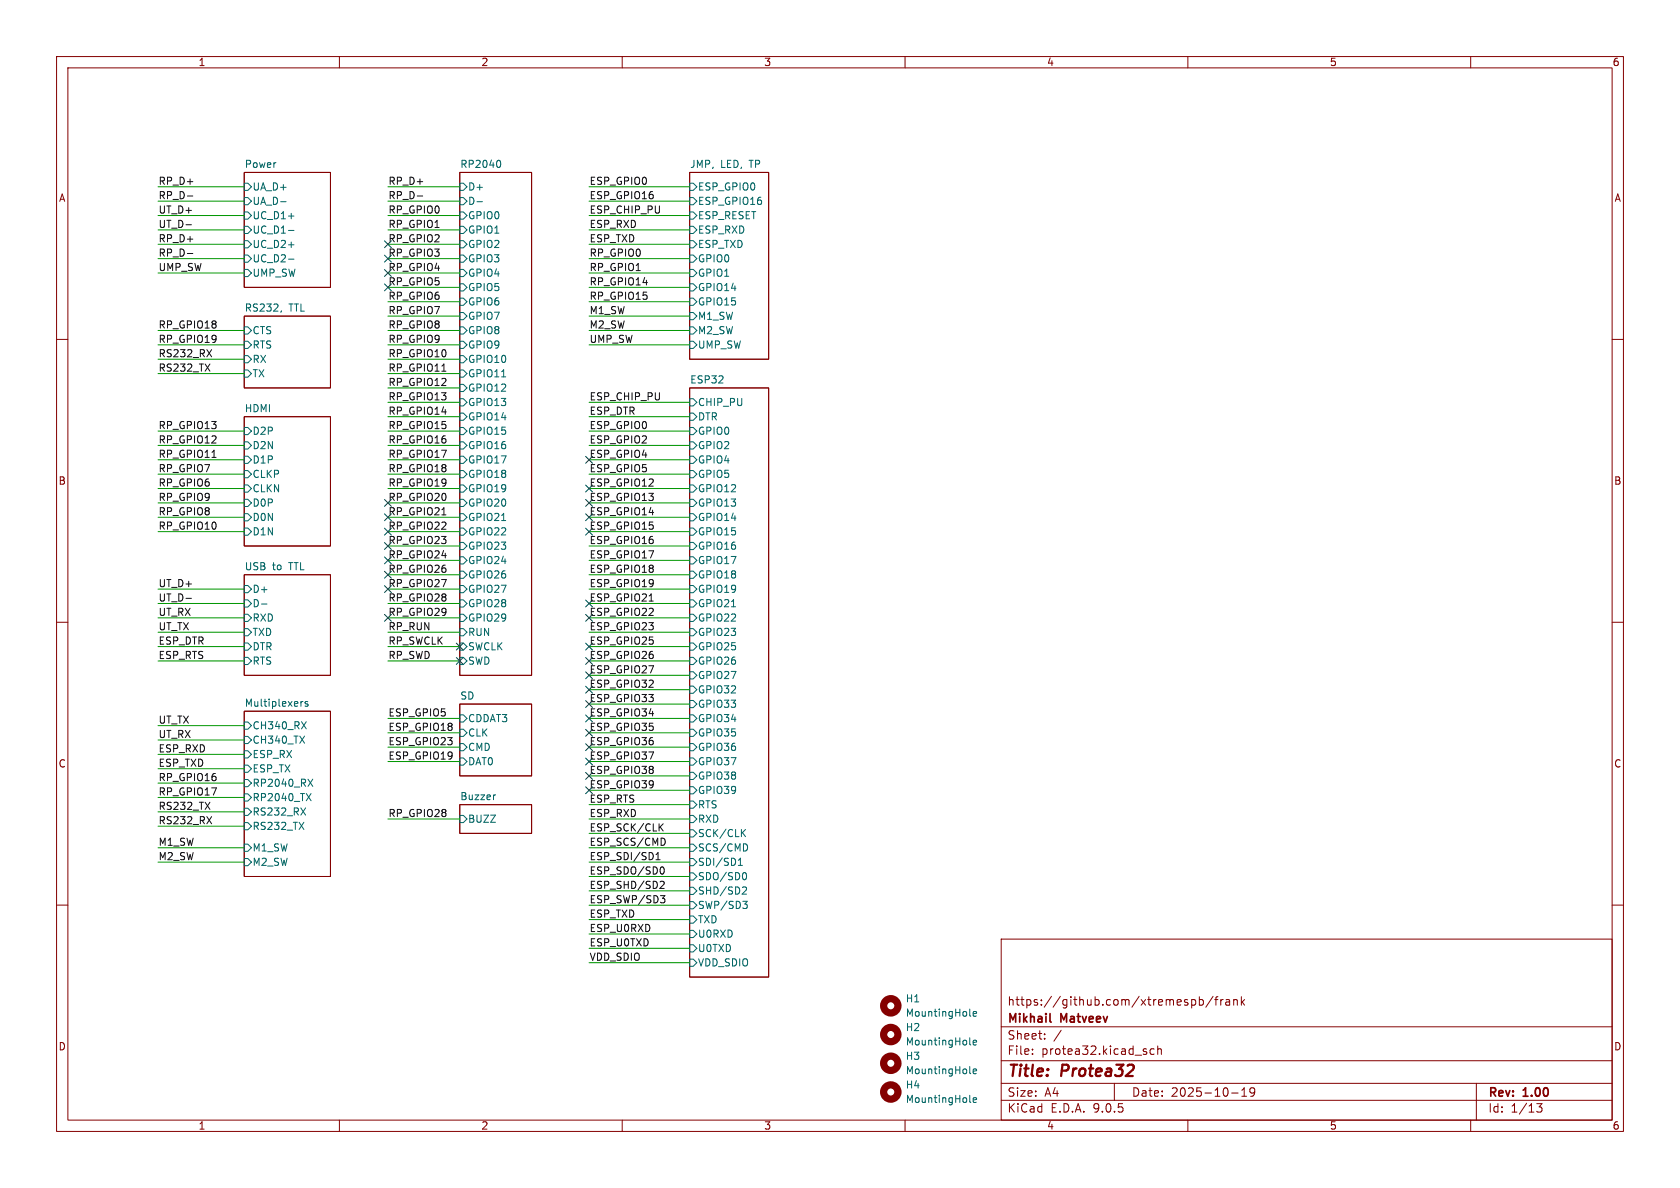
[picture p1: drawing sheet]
(kicad_sch
 (version 20250114)
 (generator "eeschema")
 (generator_version "9.0")
 (paper "A4")
 (title_block
  (title "${NAME}")
  (date "${DATE}")
  (rev "${VERSION}")
  (company "Mikhail Matveev")
  (comment 1 "https://github.com/xtremespb/frank"))
 (lib_symbols
  (symbol "Protea:MountingHole"
   (pin_names
    (offset 1.016)) (exclude_from_sim no) (in_bom no) (on_board yes)
   (property "Reference" "H" (at 0 5.08 0) (effects (font (size 1.27 1.27))))
   (property "Value" "MountingHole" (at 0 3.175 0) (effects (font (size 1.27 1.27))))
   (property "Footprint" "" (at 0 0 0) (effects (font (size 1.27 1.27)) (hide yes)))
   (property "Datasheet" "~" (at 0 0 0) (effects (font (size 1.27 1.27)) (hide yes)))
   (property "Description" "Mounting Hole without connection" (at 0 0 0) (effects (font (size 1.27 1.27)) (hide yes)))
   (symbol "MountingHole_0_1"
    (circle (center 0 0) (radius 1.27) (stroke (width 1.27) (type default)) (fill (type none))))
   (embedded_fonts no)))
 (no_connect
  (at 81.28 114.3))
 (no_connect
  (at 68.58 96.52))
 (no_connect
  (at 104.14 91.44))
 (no_connect
  (at 104.14 124.46))
 (no_connect
  (at 68.58 91.44))
 (no_connect
  (at 104.14 121.92))
 (no_connect
  (at 68.58 99.06))
 (no_connect
  (at 104.14 109.22))
 (no_connect
  (at 68.58 101.6))
 (no_connect
  (at 104.14 129.54))
 (no_connect
  (at 104.14 106.68))
 (no_connect
  (at 104.14 93.98))
 (no_connect
  (at 68.58 104.14))
 (no_connect
  (at 68.58 50.8))
 (no_connect
  (at 68.58 93.98))
 (no_connect
  (at 104.14 119.38))
 (no_connect
  (at 104.14 132.08))
 (no_connect
  (at 68.58 48.26))
 (no_connect
  (at 104.14 86.36))
 (no_connect
  (at 81.28 116.84))
 (no_connect
  (at 68.58 43.18))
 (no_connect
  (at 104.14 88.9))
 (no_connect
  (at 68.58 109.22))
 (no_connect
  (at 68.58 45.72))
 (no_connect
  (at 104.14 127))
 (no_connect
  (at 104.14 134.62))
 (no_connect
  (at 104.14 81.28))
 (no_connect
  (at 104.14 114.3))
 (no_connect
  (at 104.14 137.16))
 (no_connect
  (at 68.58 88.9))
 (no_connect
  (at 104.14 139.7))
 (no_connect
  (at 104.14 116.84))
 (wire
  (pts (xy 104.14 81.28) (xy 121.92 81.28))
  (stroke (width 0) (type default)))
 (wire
  (pts (xy 104.14 73.66) (xy 121.92 73.66))
  (stroke (width 0) (type default)))
 (wire
  (pts (xy 104.14 170.18) (xy 121.92 170.18))
  (stroke (width 0) (type default)))
 (wire
  (pts (xy 68.58 91.44) (xy 81.28 91.44))
  (stroke (width 0) (type default)))
 (wire
  (pts (xy 68.58 101.6) (xy 81.28 101.6))
  (stroke (width 0) (type default)))
 (wire
  (pts (xy 68.58 68.58) (xy 81.28 68.58))
  (stroke (width 0) (type default)))
 (wire
  (pts (xy 104.14 160.02) (xy 121.92 160.02))
  (stroke (width 0) (type default)))
 (wire
  (pts (xy 104.14 71.12) (xy 121.92 71.12))
  (stroke (width 0) (type default)))
 (wire
  (pts (xy 104.14 83.82) (xy 121.92 83.82))
  (stroke (width 0) (type default)))
 (wire
  (pts (xy 68.58 81.28) (xy 81.28 81.28))
  (stroke (width 0) (type default)))
 (wire
  (pts (xy 104.14 129.54) (xy 121.92 129.54))
  (stroke (width 0) (type default)))
 (wire
  (pts (xy 104.14 137.16) (xy 121.92 137.16))
  (stroke (width 0) (type default)))
 (wire
  (pts (xy 104.14 162.56) (xy 121.92 162.56))
  (stroke (width 0) (type default)))
 (wire
  (pts (xy 104.14 165.1) (xy 121.92 165.1))
  (stroke (width 0) (type default)))
 (wire
  (pts (xy 104.14 167.64) (xy 121.92 167.64))
  (stroke (width 0) (type default)))
 (wire
  (pts (xy 68.58 114.3) (xy 81.28 114.3))
  (stroke (width 0) (type default)))
 (wire
  (pts (xy 68.58 129.54) (xy 81.28 129.54))
  (stroke (width 0) (type default)))
 (wire
  (pts (xy 68.58 43.18) (xy 81.28 43.18))
  (stroke (width 0) (type default)))
 (wire
  (pts (xy 68.58 66.04) (xy 81.28 66.04))
  (stroke (width 0) (type default)))
 (wire
  (pts (xy 68.58 50.8) (xy 81.28 50.8))
  (stroke (width 0) (type default)))
 (wire
  (pts (xy 104.14 93.98) (xy 121.92 93.98))
  (stroke (width 0) (type default)))
 (wire
  (pts (xy 104.14 78.74) (xy 121.92 78.74))
  (stroke (width 0) (type default)))
 (wire
  (pts (xy 68.58 99.06) (xy 81.28 99.06))
  (stroke (width 0) (type default)))
 (wire
  (pts (xy 27.94 40.64) (xy 43.18 40.64))
  (stroke (width 0) (type default)))
 (wire
  (pts (xy 68.58 33.02) (xy 81.28 33.02))
  (stroke (width 0) (type default)))
 (wire
  (pts (xy 104.14 144.78) (xy 121.92 144.78))
  (stroke (width 0) (type default)))
 (wire
  (pts (xy 104.14 111.76) (xy 121.92 111.76))
  (stroke (width 0) (type default)))
 (wire
  (pts (xy 27.94 143.51) (xy 43.18 143.51))
  (stroke (width 0) (type default)))
 (wire
  (pts (xy 68.58 88.9) (xy 81.28 88.9))
  (stroke (width 0) (type default)))
 (wire
  (pts (xy 27.94 93.98) (xy 43.18 93.98))
  (stroke (width 0) (type default)))
 (wire
  (pts (xy 27.94 60.96) (xy 43.18 60.96))
  (stroke (width 0) (type default)))
 (wire
  (pts (xy 27.94 116.84) (xy 43.18 116.84))
  (stroke (width 0) (type default)))
 (wire
  (pts (xy 104.14 35.56) (xy 121.92 35.56))
  (stroke (width 0) (type default)))
 (wire
  (pts (xy 27.94 45.72) (xy 43.18 45.72))
  (stroke (width 0) (type default)))
 (wire
  (pts (xy 68.58 48.26) (xy 81.28 48.26))
  (stroke (width 0) (type default)))
 (wire
  (pts (xy 27.94 140.97) (xy 43.18 140.97))
  (stroke (width 0) (type default)))
 (wire
  (pts (xy 27.94 88.9) (xy 43.18 88.9))
  (stroke (width 0) (type default)))
 (wire
  (pts (xy 27.94 78.74) (xy 43.18 78.74))
  (stroke (width 0) (type default)))
 (wire
  (pts (xy 104.14 96.52) (xy 121.92 96.52))
  (stroke (width 0) (type default)))
 (wire
  (pts (xy 27.94 76.2) (xy 43.18 76.2))
  (stroke (width 0) (type default)))
 (wire
  (pts (xy 27.94 83.82) (xy 43.18 83.82))
  (stroke (width 0) (type default)))
 (wire
  (pts (xy 27.94 111.76) (xy 43.18 111.76))
  (stroke (width 0) (type default)))
 (wire
  (pts (xy 68.58 35.56) (xy 81.28 35.56))
  (stroke (width 0) (type default)))
 (wire
  (pts (xy 104.14 43.18) (xy 121.92 43.18))
  (stroke (width 0) (type default)))
 (wire
  (pts (xy 104.14 88.9) (xy 121.92 88.9))
  (stroke (width 0) (type default)))
 (wire
  (pts (xy 27.94 38.1) (xy 43.18 38.1))
  (stroke (width 0) (type default)))
 (wire
  (pts (xy 104.14 124.46) (xy 121.92 124.46))
  (stroke (width 0) (type default)))
 (wire
  (pts (xy 27.94 43.18) (xy 43.18 43.18))
  (stroke (width 0) (type default)))
 (wire
  (pts (xy 104.14 55.88) (xy 121.92 55.88))
  (stroke (width 0) (type default)))
 (wire
  (pts (xy 27.94 114.3) (xy 43.18 114.3))
  (stroke (width 0) (type default)))
 (wire
  (pts (xy 104.14 149.86) (xy 121.92 149.86))
  (stroke (width 0) (type default)))
 (wire
  (pts (xy 104.14 40.64) (xy 121.92 40.64))
  (stroke (width 0) (type default)))
 (wire
  (pts (xy 68.58 45.72) (xy 81.28 45.72))
  (stroke (width 0) (type default)))
 (wire
  (pts (xy 27.94 33.02) (xy 43.18 33.02))
  (stroke (width 0) (type default)))
 (wire
  (pts (xy 68.58 83.82) (xy 81.28 83.82))
  (stroke (width 0) (type default)))
 (wire
  (pts (xy 104.14 91.44) (xy 121.92 91.44))
  (stroke (width 0) (type default)))
 (wire
  (pts (xy 104.14 50.8) (xy 121.92 50.8))
  (stroke (width 0) (type default)))
 (wire
  (pts (xy 104.14 45.72) (xy 121.92 45.72))
  (stroke (width 0) (type default)))
 (wire
  (pts (xy 104.14 48.26) (xy 121.92 48.26))
  (stroke (width 0) (type default)))
 (wire
  (pts (xy 104.14 157.48) (xy 121.92 157.48))
  (stroke (width 0) (type default)))
 (wire
  (pts (xy 104.14 109.22) (xy 121.92 109.22))
  (stroke (width 0) (type default)))
 (wire
  (pts (xy 104.14 132.08) (xy 121.92 132.08))
  (stroke (width 0) (type default)))
 (wire
  (pts (xy 68.58 134.62) (xy 81.28 134.62))
  (stroke (width 0) (type default)))
 (wire
  (pts (xy 68.58 40.64) (xy 81.28 40.64))
  (stroke (width 0) (type default)))
 (wire
  (pts (xy 27.94 81.28) (xy 43.18 81.28))
  (stroke (width 0) (type default)))
 (wire
  (pts (xy 104.14 99.06) (xy 121.92 99.06))
  (stroke (width 0) (type default)))
 (wire
  (pts (xy 27.94 91.44) (xy 43.18 91.44))
  (stroke (width 0) (type default)))
 (wire
  (pts (xy 27.94 152.4) (xy 43.18 152.4))
  (stroke (width 0) (type default)))
 (wire
  (pts (xy 27.94 128.27) (xy 43.18 128.27))
  (stroke (width 0) (type default)))
 (wire
  (pts (xy 27.94 104.14) (xy 43.18 104.14))
  (stroke (width 0) (type default)))
 (wire
  (pts (xy 104.14 119.38) (xy 121.92 119.38))
  (stroke (width 0) (type default)))
 (wire
  (pts (xy 27.94 48.26) (xy 43.18 48.26))
  (stroke (width 0) (type default)))
 (wire
  (pts (xy 68.58 58.42) (xy 81.28 58.42))
  (stroke (width 0) (type default)))
 (wire
  (pts (xy 104.14 53.34) (xy 121.92 53.34))
  (stroke (width 0) (type default)))
 (wire
  (pts (xy 68.58 93.98) (xy 81.28 93.98))
  (stroke (width 0) (type default)))
 (wire
  (pts (xy 27.94 149.86) (xy 43.18 149.86))
  (stroke (width 0) (type default)))
 (wire
  (pts (xy 104.14 121.92) (xy 121.92 121.92))
  (stroke (width 0) (type default)))
 (wire
  (pts (xy 27.94 66.04) (xy 43.18 66.04))
  (stroke (width 0) (type default)))
 (wire
  (pts (xy 104.14 114.3) (xy 121.92 114.3))
  (stroke (width 0) (type default)))
 (wire
  (pts (xy 68.58 76.2) (xy 81.28 76.2))
  (stroke (width 0) (type default)))
 (wire
  (pts (xy 104.14 106.68) (xy 121.92 106.68))
  (stroke (width 0) (type default)))
 (wire
  (pts (xy 68.58 78.74) (xy 81.28 78.74))
  (stroke (width 0) (type default)))
 (wire
  (pts (xy 68.58 60.96) (xy 81.28 60.96))
  (stroke (width 0) (type default)))
 (wire
  (pts (xy 68.58 86.36) (xy 81.28 86.36))
  (stroke (width 0) (type default)))
 (wire
  (pts (xy 27.94 146.05) (xy 43.18 146.05))
  (stroke (width 0) (type default)))
 (wire
  (pts (xy 104.14 60.96) (xy 121.92 60.96))
  (stroke (width 0) (type default)))
 (wire
  (pts (xy 27.94 106.68) (xy 43.18 106.68))
  (stroke (width 0) (type default)))
 (wire
  (pts (xy 104.14 142.24) (xy 121.92 142.24))
  (stroke (width 0) (type default)))
 (wire
  (pts (xy 27.94 58.42) (xy 43.18 58.42))
  (stroke (width 0) (type default)))
 (wire
  (pts (xy 104.14 86.36) (xy 121.92 86.36))
  (stroke (width 0) (type default)))
 (wire
  (pts (xy 104.14 76.2) (xy 121.92 76.2))
  (stroke (width 0) (type default)))
 (wire
  (pts (xy 104.14 58.42) (xy 121.92 58.42))
  (stroke (width 0) (type default)))
 (wire
  (pts (xy 68.58 111.76) (xy 81.28 111.76))
  (stroke (width 0) (type default)))
 (wire
  (pts (xy 27.94 130.81) (xy 43.18 130.81))
  (stroke (width 0) (type default)))
 (wire
  (pts (xy 68.58 116.84) (xy 81.28 116.84))
  (stroke (width 0) (type default)))
 (wire
  (pts (xy 104.14 127) (xy 121.92 127))
  (stroke (width 0) (type default)))
 (wire
  (pts (xy 104.14 154.94) (xy 121.92 154.94))
  (stroke (width 0) (type default)))
 (wire
  (pts (xy 68.58 109.22) (xy 81.28 109.22))
  (stroke (width 0) (type default)))
 (wire
  (pts (xy 27.94 133.35) (xy 43.18 133.35))
  (stroke (width 0) (type default)))
 (wire
  (pts (xy 27.94 86.36) (xy 43.18 86.36))
  (stroke (width 0) (type default)))
 (wire
  (pts (xy 68.58 53.34) (xy 81.28 53.34))
  (stroke (width 0) (type default)))
 (wire
  (pts (xy 104.14 134.62) (xy 121.92 134.62))
  (stroke (width 0) (type default)))
 (wire
  (pts (xy 68.58 96.52) (xy 81.28 96.52))
  (stroke (width 0) (type default)))
 (wire
  (pts (xy 104.14 104.14) (xy 121.92 104.14))
  (stroke (width 0) (type default)))
 (wire
  (pts (xy 104.14 152.4) (xy 121.92 152.4))
  (stroke (width 0) (type default)))
 (wire
  (pts (xy 68.58 55.88) (xy 81.28 55.88))
  (stroke (width 0) (type default)))
 (wire
  (pts (xy 104.14 139.7) (xy 121.92 139.7))
  (stroke (width 0) (type default)))
 (wire
  (pts (xy 68.58 63.5) (xy 81.28 63.5))
  (stroke (width 0) (type default)))
 (wire
  (pts (xy 68.58 71.12) (xy 81.28 71.12))
  (stroke (width 0) (type default)))
 (wire
  (pts (xy 68.58 38.1) (xy 81.28 38.1))
  (stroke (width 0) (type default)))
 (wire
  (pts (xy 68.58 73.66) (xy 81.28 73.66))
  (stroke (width 0) (type default)))
 (wire
  (pts (xy 27.94 35.56) (xy 43.18 35.56))
  (stroke (width 0) (type default)))
 (wire
  (pts (xy 68.58 132.08) (xy 81.28 132.08))
  (stroke (width 0) (type default)))
 (wire
  (pts (xy 68.58 106.68) (xy 81.28 106.68))
  (stroke (width 0) (type default)))
 (wire
  (pts (xy 27.94 109.22) (xy 43.18 109.22))
  (stroke (width 0) (type default)))
 (wire
  (pts (xy 104.14 147.32) (xy 121.92 147.32))
  (stroke (width 0) (type default)))
 (wire
  (pts (xy 104.14 101.6) (xy 121.92 101.6))
  (stroke (width 0) (type default)))
 (wire
  (pts (xy 68.58 104.14) (xy 81.28 104.14))
  (stroke (width 0) (type default)))
 (wire
  (pts (xy 68.58 144.78) (xy 81.28 144.78))
  (stroke (width 0) (type default)))
 (wire
  (pts (xy 27.94 135.89) (xy 43.18 135.89))
  (stroke (width 0) (type default)))
 (wire
  (pts (xy 68.58 127) (xy 81.28 127))
  (stroke (width 0) (type default)))
 (wire
  (pts (xy 104.14 38.1) (xy 121.92 38.1))
  (stroke (width 0) (type default)))
 (wire
  (pts (xy 104.14 116.84) (xy 121.92 116.84))
  (stroke (width 0) (type default)))
 (wire
  (pts (xy 27.94 63.5) (xy 43.18 63.5))
  (stroke (width 0) (type default)))
 (wire
  (pts (xy 104.14 33.02) (xy 121.92 33.02))
  (stroke (width 0) (type default)))
 (wire
  (pts (xy 27.94 138.43) (xy 43.18 138.43))
  (stroke (width 0) (type default)))
 (label "ESP_SHD{slash}SD2"
  (at 104.14 157.48 0)
  (effects (font (size 1.27 1.27)) (justify left bottom)))
 (label "ESP_U0RXD"
  (at 104.14 165.1 0)
  (effects (font (size 1.27 1.27)) (justify left bottom)))
 (label "ESP_GPIO0"
  (at 104.14 33.02 0)
  (effects (font (size 1.27 1.27)) (justify left bottom)))
 (label "ESP_GPIO16"
  (at 104.14 35.56 0)
  (effects (font (size 1.27 1.27)) (justify left bottom)))
 (label "ESP_GPIO5"
  (at 104.14 83.82 0)
  (effects (font (size 1.27 1.27)) (justify left bottom)))
 (label "RP_GPIO12"
  (at 27.94 78.74 0)
  (effects (font (size 1.27 1.27)) (justify left bottom)))
 (label "RP_GPIO27"
  (at 68.58 104.14 0)
  (effects (font (size 1.27 1.27)) (justify left bottom)))
 (label "RS232_RX"
  (at 27.94 63.5 0)
  (effects (font (size 1.27 1.27)) (justify left bottom)))
 (label "RP_GPIO1"
  (at 68.58 40.64 0)
  (effects (font (size 1.27 1.27)) (justify left bottom)))
 (label "RP_GPIO20"
  (at 68.58 88.9 0)
  (effects (font (size 1.27 1.27)) (justify left bottom)))
 (label "ESP_SCK{slash}CLK"
  (at 104.14 147.32 0)
  (effects (font (size 1.27 1.27)) (justify left bottom)))
 (label "RP_GPIO21"
  (at 68.58 91.44 0)
  (effects (font (size 1.27 1.27)) (justify left bottom)))
 (label "ESP_GPIO19"
  (at 104.14 104.14 0)
  (effects (font (size 1.27 1.27)) (justify left bottom)))
 (label "RP_GPIO14"
  (at 68.58 73.66 0)
  (effects (font (size 1.27 1.27)) (justify left bottom)))
 (label "RP_D+"
  (at 27.94 33.02 0)
  (effects (font (size 1.27 1.27)) (justify left bottom)))
 (label "ESP_GPIO19"
  (at 68.58 134.62 0)
  (effects (font (size 1.27 1.27)) (justify left bottom)))
 (label "RP_GPIO14"
  (at 104.14 50.8 0)
  (effects (font (size 1.27 1.27)) (justify left bottom)))
 (label "RP_GPIO15"
  (at 68.58 76.2 0)
  (effects (font (size 1.27 1.27)) (justify left bottom)))
 (label "ESP_SCS{slash}CMD"
  (at 104.14 149.86 0)
  (effects (font (size 1.27 1.27)) (justify left bottom)))
 (label "RP_D-"
  (at 27.94 45.72 0)
  (effects (font (size 1.27 1.27)) (justify left bottom)))
 (label "RP_GPIO9"
  (at 68.58 60.96 0)
  (effects (font (size 1.27 1.27)) (justify left bottom)))
 (label "UT_RX"
  (at 27.94 109.22 0)
  (effects (font (size 1.27 1.27)) (justify left bottom)))
 (label "RP_GPIO7"
  (at 27.94 83.82 0)
  (effects (font (size 1.27 1.27)) (justify left bottom)))
 (label "RP_GPIO10"
  (at 68.58 63.5 0)
  (effects (font (size 1.27 1.27)) (justify left bottom)))
 (label "M2_SW"
  (at 104.14 58.42 0)
  (effects (font (size 1.27 1.27)) (justify left bottom)))
 (label "RP_GPIO18"
  (at 68.58 83.82 0)
  (effects (font (size 1.27 1.27)) (justify left bottom)))
 (label "ESP_GPIO39"
  (at 104.14 139.7 0)
  (effects (font (size 1.27 1.27)) (justify left bottom)))
 (label "RP_GPIO15"
  (at 104.14 53.34 0)
  (effects (font (size 1.27 1.27)) (justify left bottom)))
 (label "M1_SW"
  (at 104.14 55.88 0)
  (effects (font (size 1.27 1.27)) (justify left bottom)))
 (label "RP_D+"
  (at 27.94 43.18 0)
  (effects (font (size 1.27 1.27)) (justify left bottom)))
 (label "ESP_U0TXD"
  (at 104.14 167.64 0)
  (effects (font (size 1.27 1.27)) (justify left bottom)))
 (label "RP_GPIO22"
  (at 68.58 93.98 0)
  (effects (font (size 1.27 1.27)) (justify left bottom)))
 (label "RS232_TX"
  (at 27.94 143.51 0)
  (effects (font (size 1.27 1.27)) (justify left bottom)))
 (label "RP_RUN"
  (at 68.58 111.76 0)
  (effects (font (size 1.27 1.27)) (justify left bottom)))
 (label "UT_TX"
  (at 27.94 128.27 0)
  (effects (font (size 1.27 1.27)) (justify left bottom)))
 (label "RP_GPIO17"
  (at 27.94 140.97 0)
  (effects (font (size 1.27 1.27)) (justify left bottom)))
 (label "ESP_GPIO17"
  (at 104.14 99.06 0)
  (effects (font (size 1.27 1.27)) (justify left bottom)))
 (label "RP_SWCLK"
  (at 68.58 114.3 0)
  (effects (font (size 1.27 1.27)) (justify left bottom)))
 (label "UT_D-"
  (at 27.94 40.64 0)
  (effects (font (size 1.27 1.27)) (justify left bottom)))
 (label "RP_GPIO23"
  (at 68.58 96.52 0)
  (effects (font (size 1.27 1.27)) (justify left bottom)))
 (label "ESP_RXD"
  (at 104.14 40.64 0)
  (effects (font (size 1.27 1.27)) (justify left bottom)))
 (label "ESP_RXD"
  (at 27.94 133.35 0)
  (effects (font (size 1.27 1.27)) (justify left bottom)))
 (label "RP_GPIO17"
  (at 68.58 81.28 0)
  (effects (font (size 1.27 1.27)) (justify left bottom)))
 (label "RP_D+"
  (at 68.58 33.02 0)
  (effects (font (size 1.27 1.27)) (justify left bottom)))
 (label "UT_TX"
  (at 27.94 111.76 0)
  (effects (font (size 1.27 1.27)) (justify left bottom)))
 (label "RP_GPIO7"
  (at 68.58 55.88 0)
  (effects (font (size 1.27 1.27)) (justify left bottom)))
 (label "RP_GPIO10"
  (at 27.94 93.98 0)
  (effects (font (size 1.27 1.27)) (justify left bottom)))
 (label "M1_SW"
  (at 27.94 149.86 0)
  (effects (font (size 1.27 1.27)) (justify left bottom)))
 (label "ESP_GPIO13"
  (at 104.14 88.9 0)
  (effects (font (size 1.27 1.27)) (justify left bottom)))
 (label "RP_GPIO28"
  (at 68.58 106.68 0)
  (effects (font (size 1.27 1.27)) (justify left bottom)))
 (label "ESP_CHIP_PU"
  (at 104.14 38.1 0)
  (effects (font (size 1.27 1.27)) (justify left bottom)))
 (label "RP_GPIO18"
  (at 27.94 58.42 0)
  (effects (font (size 1.27 1.27)) (justify left bottom)))
 (label "RP_GPIO3"
  (at 68.58 45.72 0)
  (effects (font (size 1.27 1.27)) (justify left bottom)))
 (label "ESP_GPIO32"
  (at 104.14 121.92 0)
  (effects (font (size 1.27 1.27)) (justify left bottom)))
 (label "UMP_SW"
  (at 27.94 48.26 0)
  (effects (font (size 1.27 1.27)) (justify left bottom)))
 (label "RP_GPIO19"
  (at 68.58 86.36 0)
  (effects (font (size 1.27 1.27)) (justify left bottom)))
 (label "RP_GPIO4"
  (at 68.58 48.26 0)
  (effects (font (size 1.27 1.27)) (justify left bottom)))
 (label "VDD_SDIO"
  (at 104.14 170.18 0)
  (effects (font (size 1.27 1.27)) (justify left bottom)))
 (label "ESP_GPIO33"
  (at 104.14 124.46 0)
  (effects (font (size 1.27 1.27)) (justify left bottom)))
 (label "RP_GPIO24"
  (at 68.58 99.06 0)
  (effects (font (size 1.27 1.27)) (justify left bottom)))
 (label "UMP_SW"
  (at 104.14 60.96 0)
  (effects (font (size 1.27 1.27)) (justify left bottom)))
 (label "RP_GPIO9"
  (at 27.94 88.9 0)
  (effects (font (size 1.27 1.27)) (justify left bottom)))
 (label "ESP_GPIO14"
  (at 104.14 91.44 0)
  (effects (font (size 1.27 1.27)) (justify left bottom)))
 (label "ESP_GPIO15"
  (at 104.14 93.98 0)
  (effects (font (size 1.27 1.27)) (justify left bottom)))
 (label "ESP_SDO{slash}SD0"
  (at 104.14 154.94 0)
  (effects (font (size 1.27 1.27)) (justify left bottom)))
 (label "RP_GPIO2"
  (at 68.58 43.18 0)
  (effects (font (size 1.27 1.27)) (justify left bottom)))
 (label "ESP_RTS"
  (at 27.94 116.84 0)
  (effects (font (size 1.27 1.27)) (justify left bottom)))
 (label "RP_GPIO29"
  (at 68.58 109.22 0)
  (effects (font (size 1.27 1.27)) (justify left bottom)))
 (label "ESP_CHIP_PU"
  (at 104.14 71.12 0)
  (effects (font (size 1.27 1.27)) (justify left bottom)))
 (label "RP_GPIO16"
  (at 27.94 138.43 0)
  (effects (font (size 1.27 1.27)) (justify left bottom)))
 (label "RP_GPIO8"
  (at 27.94 91.44 0)
  (effects (font (size 1.27 1.27)) (justify left bottom)))
 (label "ESP_GPIO16"
  (at 104.14 96.52 0)
  (effects (font (size 1.27 1.27)) (justify left bottom)))
 (label "UT_D-"
  (at 27.94 106.68 0)
  (effects (font (size 1.27 1.27)) (justify left bottom)))
 (label "ESP_RTS"
  (at 104.14 142.24 0)
  (effects (font (size 1.27 1.27)) (justify left bottom)))
 (label "RP_GPIO16"
  (at 68.58 78.74 0)
  (effects (font (size 1.27 1.27)) (justify left bottom)))
 (label "RP_GPIO12"
  (at 68.58 68.58 0)
  (effects (font (size 1.27 1.27)) (justify left bottom)))
 (label "ESP_DTR"
  (at 104.14 73.66 0)
  (effects (font (size 1.27 1.27)) (justify left bottom)))
 (label "ESP_SWP{slash}SD3"
  (at 104.14 160.02 0)
  (effects (font (size 1.27 1.27)) (justify left bottom)))
 (label "ESP_DTR"
  (at 27.94 114.3 0)
  (effects (font (size 1.27 1.27)) (justify left bottom)))
 (label "ESP_GPIO2"
  (at 104.14 78.74 0)
  (effects (font (size 1.27 1.27)) (justify left bottom)))
 (label "RP_GPIO6"
  (at 27.94 86.36 0)
  (effects (font (size 1.27 1.27)) (justify left bottom)))
 (label "RP_GPIO11"
  (at 27.94 81.28 0)
  (effects (font (size 1.27 1.27)) (justify left bottom)))
 (label "UT_D+"
  (at 27.94 104.14 0)
  (effects (font (size 1.27 1.27)) (justify left bottom)))
 (label "ESP_GPIO12"
  (at 104.14 86.36 0)
  (effects (font (size 1.27 1.27)) (justify left bottom)))
 (label "RP_GPIO26"
  (at 68.58 101.6 0)
  (effects (font (size 1.27 1.27)) (justify left bottom)))
 (label "ESP_GPIO18"
  (at 104.14 101.6 0)
  (effects (font (size 1.27 1.27)) (justify left bottom)))
 (label "RP_GPIO5"
  (at 68.58 50.8 0)
  (effects (font (size 1.27 1.27)) (justify left bottom)))
 (label "ESP_GPIO0"
  (at 104.14 76.2 0)
  (effects (font (size 1.27 1.27)) (justify left bottom)))
 (label "ESP_SDI{slash}SD1"
  (at 104.14 152.4 0)
  (effects (font (size 1.27 1.27)) (justify left bottom)))
 (label "ESP_GPIO21"
  (at 104.14 106.68 0)
  (effects (font (size 1.27 1.27)) (justify left bottom)))
 (label "ESP_TXD"
  (at 27.94 135.89 0)
  (effects (font (size 1.27 1.27)) (justify left bottom)))
 (label "ESP_GPIO27"
  (at 104.14 119.38 0)
  (effects (font (size 1.27 1.27)) (justify left bottom)))
 (label "ESP_GPIO18"
  (at 68.58 129.54 0)
  (effects (font (size 1.27 1.27)) (justify left bottom)))
 (label "ESP_GPIO23"
  (at 104.14 111.76 0)
  (effects (font (size 1.27 1.27)) (justify left bottom)))
 (label "RP_D-"
  (at 27.94 35.56 0)
  (effects (font (size 1.27 1.27)) (justify left bottom)))
 (label "ESP_RXD"
  (at 104.14 144.78 0)
  (effects (font (size 1.27 1.27)) (justify left bottom)))
 (label "ESP_GPIO36"
  (at 104.14 132.08 0)
  (effects (font (size 1.27 1.27)) (justify left bottom)))
 (label "UT_D+"
  (at 27.94 38.1 0)
  (effects (font (size 1.27 1.27)) (justify left bottom)))
 (label "ESP_GPIO22"
  (at 104.14 109.22 0)
  (effects (font (size 1.27 1.27)) (justify left bottom)))
 (label "ESP_GPIO4"
  (at 104.14 81.28 0)
  (effects (font (size 1.27 1.27)) (justify left bottom)))
 (label "ESP_GPIO37"
  (at 104.14 134.62 0)
  (effects (font (size 1.27 1.27)) (justify left bottom)))
 (label "ESP_GPIO23"
  (at 68.58 132.08 0)
  (effects (font (size 1.27 1.27)) (justify left bottom)))
 (label "RP_GPIO8"
  (at 68.58 58.42 0)
  (effects (font (size 1.27 1.27)) (justify left bottom)))
 (label "ESP_TXD"
  (at 104.14 43.18 0)
  (effects (font (size 1.27 1.27)) (justify left bottom)))
 (label "RS232_TX"
  (at 27.94 66.04 0)
  (effects (font (size 1.27 1.27)) (justify left bottom)))
 (label "ESP_GPIO25"
  (at 104.14 114.3 0)
  (effects (font (size 1.27 1.27)) (justify left bottom)))
 (label "RS232_RX"
  (at 27.94 146.05 0)
  (effects (font (size 1.27 1.27)) (justify left bottom)))
 (label "ESP_GPIO5"
  (at 68.58 127 0)
  (effects (font (size 1.27 1.27)) (justify left bottom)))
 (label "RP_GPIO11"
  (at 68.58 66.04 0)
  (effects (font (size 1.27 1.27)) (justify left bottom)))
 (label "RP_GPIO13"
  (at 27.94 76.2 0)
  (effects (font (size 1.27 1.27)) (justify left bottom)))
 (label "RP_GPIO28"
  (at 68.58 144.78 0)
  (effects (font (size 1.27 1.27)) (justify left bottom)))
 (label "ESP_GPIO35"
  (at 104.14 129.54 0)
  (effects (font (size 1.27 1.27)) (justify left bottom)))
 (label "RP_GPIO13"
  (at 68.58 71.12 0)
  (effects (font (size 1.27 1.27)) (justify left bottom)))
 (label "ESP_GPIO38"
  (at 104.14 137.16 0)
  (effects (font (size 1.27 1.27)) (justify left bottom)))
 (label "RP_GPIO1"
  (at 104.14 48.26 0)
  (effects (font (size 1.27 1.27)) (justify left bottom)))
 (label "RP_D-"
  (at 68.58 35.56 0)
  (effects (font (size 1.27 1.27)) (justify left bottom)))
 (label "RP_GPIO6"
  (at 68.58 53.34 0)
  (effects (font (size 1.27 1.27)) (justify left bottom)))
 (label "RP_SWD"
  (at 68.58 116.84 0)
  (effects (font (size 1.27 1.27)) (justify left bottom)))
 (label "ESP_GPIO26"
  (at 104.14 116.84 0)
  (effects (font (size 1.27 1.27)) (justify left bottom)))
 (label "M2_SW"
  (at 27.94 152.4 0)
  (effects (font (size 1.27 1.27)) (justify left bottom)))
 (label "UT_RX"
  (at 27.94 130.81 0)
  (effects (font (size 1.27 1.27)) (justify left bottom)))
 (label "ESP_TXD"
  (at 104.14 162.56 0)
  (effects (font (size 1.27 1.27)) (justify left bottom)))
 (label "RP_GPIO19"
  (at 27.94 60.96 0)
  (effects (font (size 1.27 1.27)) (justify left bottom)))
 (label "RP_GPIO0"
  (at 104.14 45.72 0)
  (effects (font (size 1.27 1.27)) (justify left bottom)))
 (label "ESP_GPIO34"
  (at 104.14 127 0)
  (effects (font (size 1.27 1.27)) (justify left bottom)))
 (label "RP_GPIO0"
  (at 68.58 38.1 0)
  (effects (font (size 1.27 1.27)) (justify left bottom)))
 (symbol
  (lib_id "Protea:MountingHole")
  (at 157.48 187.96 0)
  (unit 1)
  (exclude_from_sim yes)
  (in_bom no)
  (on_board yes)
  (dnp no)
  (fields_autoplaced yes)
  (property "Reference" "H3" (at 160.02 186.6899 0) (effects (font (size 1.27 1.27)) (justify left)))
  (property "Value" "MountingHole" (at 160.02 189.2299 0) (effects (font (size 1.27 1.27)) (justify left)))
  (property "Footprint" "FRANK:Mounting Hole (2.7mm)" (at 157.48 187.96 0) (effects (font (size 1.27 1.27)) (hide yes)))
  (property "Datasheet" "~" (at 157.48 187.96 0) (effects (font (size 1.27 1.27)) (hide yes)))
  (property "Description" "Mounting Hole without connection" (at 157.48 187.96 0) (effects (font (size 1.27 1.27)) (hide yes)))
  (property "AliExpress" "" (at 157.48 187.96 0) (effects (font (size 1.27 1.27)) (hide yes)))
  (property "Sim.Device" "" (at 157.48 187.96 0) (effects (font (size 1.27 1.27))))
  (property "MANUFACTURER" "" (at 157.48 187.96 0) (effects (font (size 1.27 1.27)))))
 (symbol
  (lib_id "Protea:MountingHole")
  (at 157.48 182.88 0)
  (unit 1)
  (exclude_from_sim yes)
  (in_bom no)
  (on_board yes)
  (dnp no)
  (fields_autoplaced yes)
  (property "Reference" "H2" (at 160.02 181.6099 0) (effects (font (size 1.27 1.27)) (justify left)))
  (property "Value" "MountingHole" (at 160.02 184.1499 0) (effects (font (size 1.27 1.27)) (justify left)))
  (property "Footprint" "FRANK:Mounting Hole (2.7mm)" (at 157.48 182.88 0) (effects (font (size 1.27 1.27)) (hide yes)))
  (property "Datasheet" "~" (at 157.48 182.88 0) (effects (font (size 1.27 1.27)) (hide yes)))
  (property "Description" "Mounting Hole without connection" (at 157.48 182.88 0) (effects (font (size 1.27 1.27)) (hide yes)))
  (property "AliExpress" "" (at 157.48 182.88 0) (effects (font (size 1.27 1.27)) (hide yes)))
  (property "Sim.Device" "" (at 157.48 182.88 0) (effects (font (size 1.27 1.27))))
  (property "MANUFACTURER" "" (at 157.48 182.88 0) (effects (font (size 1.27 1.27)))))
 (symbol
  (lib_id "Protea:MountingHole")
  (at 157.48 193.04 0)
  (unit 1)
  (exclude_from_sim yes)
  (in_bom no)
  (on_board yes)
  (dnp no)
  (fields_autoplaced yes)
  (property "Reference" "H4" (at 160.02 191.7699 0) (effects (font (size 1.27 1.27)) (justify left)))
  (property "Value" "MountingHole" (at 160.02 194.3099 0) (effects (font (size 1.27 1.27)) (justify left)))
  (property "Footprint" "FRANK:Mounting Hole (2.7mm)" (at 157.48 193.04 0) (effects (font (size 1.27 1.27)) (hide yes)))
  (property "Datasheet" "~" (at 157.48 193.04 0) (effects (font (size 1.27 1.27)) (hide yes)))
  (property "Description" "Mounting Hole without connection" (at 157.48 193.04 0) (effects (font (size 1.27 1.27)) (hide yes)))
  (property "AliExpress" "" (at 157.48 193.04 0) (effects (font (size 1.27 1.27)) (hide yes)))
  (property "Sim.Device" "" (at 157.48 193.04 0) (effects (font (size 1.27 1.27))))
  (property "MANUFACTURER" "" (at 157.48 193.04 0) (effects (font (size 1.27 1.27)))))
 (symbol
  (lib_id "Protea:MountingHole")
  (at 157.48 177.8 0)
  (unit 1)
  (exclude_from_sim yes)
  (in_bom no)
  (on_board yes)
  (dnp no)
  (fields_autoplaced yes)
  (property "Reference" "H1" (at 160.02 176.5299 0) (effects (font (size 1.27 1.27)) (justify left)))
  (property "Value" "MountingHole" (at 160.02 179.0699 0) (effects (font (size 1.27 1.27)) (justify left)))
  (property "Footprint" "FRANK:Mounting Hole (2.7mm)" (at 157.48 177.8 0) (effects (font (size 1.27 1.27)) (hide yes)))
  (property "Datasheet" "~" (at 157.48 177.8 0) (effects (font (size 1.27 1.27)) (hide yes)))
  (property "Description" "Mounting Hole without connection" (at 157.48 177.8 0) (effects (font (size 1.27 1.27)) (hide yes)))
  (property "AliExpress" "" (at 157.48 177.8 0) (effects (font (size 1.27 1.27)) (hide yes)))
  (property "Sim.Device" "" (at 157.48 177.8 0) (effects (font (size 1.27 1.27))))
  (property "MANUFACTURER" "" (at 157.48 177.8 0) (effects (font (size 1.27 1.27)))))
 (sheet
  (at 43.18 101.6)
  (size 15.24 17.78)
  (exclude_from_sim no)
  (in_bom yes)
  (on_board yes)
  (dnp no)
  (fields_autoplaced yes)
  (stroke (width 0.1524) (type solid))
  (fill (color 0 0 0 0.0000))
  (property "Sheetname" "USB to TTL" (at 43.18 100.8884 0) (effects (font (size 1.27 1.27)) (justify left bottom)))
  (property "Sheetfile" "usb2ttl.kicad_sch" (at 43.18 119.9646 0) (effects (font (size 1.27 1.27)) (justify left top) (hide yes)))
  (pin "D+" input (at 43.18 104.14 180) (effects (font (size 1.27 1.27)) (justify left)))
  (pin "D-" input (at 43.18 106.68 180) (effects (font (size 1.27 1.27)) (justify left)))
  (pin "RXD" input (at 43.18 109.22 180) (effects (font (size 1.27 1.27)) (justify left)))
  (pin "TXD" input (at 43.18 111.76 180) (effects (font (size 1.27 1.27)) (justify left)))
  (pin "DTR" input (at 43.18 114.3 180) (effects (font (size 1.27 1.27)) (justify left)))
  (pin "RTS" input (at 43.18 116.84 180) (effects (font (size 1.27 1.27)) (justify left))))
 (sheet
  (at 43.18 73.66)
  (size 15.24 22.86)
  (exclude_from_sim no)
  (in_bom yes)
  (on_board yes)
  (dnp no)
  (fields_autoplaced yes)
  (stroke (width 0.1524) (type solid))
  (fill (color 0 0 0 0.0000))
  (property "Sheetname" "HDMI" (at 43.18 72.9484 0) (effects (font (size 1.27 1.27)) (justify left bottom)))
  (property "Sheetfile" "hdmi.kicad_sch" (at 43.18 97.1046 0) (effects (font (size 1.27 1.27)) (justify left top) (hide yes)))
  (pin "D2P" input (at 43.18 76.2 180) (effects (font (size 1.27 1.27)) (justify left)))
  (pin "D2N" input (at 43.18 78.74 180) (effects (font (size 1.27 1.27)) (justify left)))
  (pin "D1P" input (at 43.18 81.28 180) (effects (font (size 1.27 1.27)) (justify left)))
  (pin "CLKP" input (at 43.18 83.82 180) (effects (font (size 1.27 1.27)) (justify left)))
  (pin "CLKN" input (at 43.18 86.36 180) (effects (font (size 1.27 1.27)) (justify left)))
  (pin "D0P" input (at 43.18 88.9 180) (effects (font (size 1.27 1.27)) (justify left)))
  (pin "D0N" input (at 43.18 91.44 180) (effects (font (size 1.27 1.27)) (justify left)))
  (pin "D1N" input (at 43.18 93.98 180) (effects (font (size 1.27 1.27)) (justify left))))
 (sheet
  (at 81.28 30.48)
  (size 12.7 88.9)
  (exclude_from_sim no)
  (in_bom yes)
  (on_board yes)
  (dnp no)
  (fields_autoplaced yes)
  (stroke (width 0.1524) (type solid))
  (fill (color 0 0 0 0.0000))
  (property "Sheetname" "RP2040" (at 81.28 29.7684 0) (effects (font (size 1.27 1.27)) (justify left bottom)))
  (property "Sheetfile" "rp2040.kicad_sch" (at 81.28 119.9646 0) (effects (font (size 1.27 1.27)) (justify left top) (hide yes)))
  (pin "D+" input (at 81.28 33.02 180) (effects (font (size 1.27 1.27)) (justify left)))
  (pin "D-" input (at 81.28 35.56 180) (effects (font (size 1.27 1.27)) (justify left)))
  (pin "GPIO0" input (at 81.28 38.1 180) (effects (font (size 1.27 1.27)) (justify left)))
  (pin "GPIO1" input (at 81.28 40.64 180) (effects (font (size 1.27 1.27)) (justify left)))
  (pin "GPIO2" input (at 81.28 43.18 180) (effects (font (size 1.27 1.27)) (justify left)))
  (pin "GPIO3" input (at 81.28 45.72 180) (effects (font (size 1.27 1.27)) (justify left)))
  (pin "GPIO4" input (at 81.28 48.26 180) (effects (font (size 1.27 1.27)) (justify left)))
  (pin "GPIO5" input (at 81.28 50.8 180) (effects (font (size 1.27 1.27)) (justify left)))
  (pin "GPIO6" input (at 81.28 53.34 180) (effects (font (size 1.27 1.27)) (justify left)))
  (pin "GPIO7" input (at 81.28 55.88 180) (effects (font (size 1.27 1.27)) (justify left)))
  (pin "GPIO8" input (at 81.28 58.42 180) (effects (font (size 1.27 1.27)) (justify left)))
  (pin "GPIO9" input (at 81.28 60.96 180) (effects (font (size 1.27 1.27)) (justify left)))
  (pin "GPIO10" input (at 81.28 63.5 180) (effects (font (size 1.27 1.27)) (justify left)))
  (pin "GPIO11" input (at 81.28 66.04 180) (effects (font (size 1.27 1.27)) (justify left)))
  (pin "GPIO12" input (at 81.28 68.58 180) (effects (font (size 1.27 1.27)) (justify left)))
  (pin "GPIO13" input (at 81.28 71.12 180) (effects (font (size 1.27 1.27)) (justify left)))
  (pin "GPIO14" input (at 81.28 73.66 180) (effects (font (size 1.27 1.27)) (justify left)))
  (pin "GPIO15" input (at 81.28 76.2 180) (effects (font (size 1.27 1.27)) (justify left)))
  (pin "GPIO16" input (at 81.28 78.74 180) (effects (font (size 1.27 1.27)) (justify left)))
  (pin "GPIO17" input (at 81.28 81.28 180) (effects (font (size 1.27 1.27)) (justify left)))
  (pin "GPIO18" input (at 81.28 83.82 180) (effects (font (size 1.27 1.27)) (justify left)))
  (pin "GPIO19" input (at 81.28 86.36 180) (effects (font (size 1.27 1.27)) (justify left)))
  (pin "GPIO20" input (at 81.28 88.9 180) (effects (font (size 1.27 1.27)) (justify left)))
  (pin "GPIO21" input (at 81.28 91.44 180) (effects (font (size 1.27 1.27)) (justify left)))
  (pin "GPIO22" input (at 81.28 93.98 180) (effects (font (size 1.27 1.27)) (justify left)))
  (pin "GPIO23" input (at 81.28 96.52 180) (effects (font (size 1.27 1.27)) (justify left)))
  (pin "GPIO24" input (at 81.28 99.06 180) (effects (font (size 1.27 1.27)) (justify left)))
  (pin "GPIO26" input (at 81.28 101.6 180) (effects (font (size 1.27 1.27)) (justify left)))
  (pin "GPIO27" input (at 81.28 104.14 180) (effects (font (size 1.27 1.27)) (justify left)))
  (pin "GPIO28" input (at 81.28 106.68 180) (effects (font (size 1.27 1.27)) (justify left)))
  (pin "GPIO29" input (at 81.28 109.22 180) (effects (font (size 1.27 1.27)) (justify left)))
  (pin "RUN" input (at 81.28 111.76 180) (effects (font (size 1.27 1.27)) (justify left)))
  (pin "SWCLK" input (at 81.28 114.3 180) (effects (font (size 1.27 1.27)) (justify left)))
  (pin "SWD" input (at 81.28 116.84 180) (effects (font (size 1.27 1.27)) (justify left))))
 (sheet
  (at 121.92 68.58)
  (size 13.97 104.14)
  (exclude_from_sim no)
  (in_bom yes)
  (on_board yes)
  (dnp no)
  (fields_autoplaced yes)
  (stroke (width 0.1524) (type solid))
  (fill (color 0 0 0 0.0000))
  (property "Sheetname" "ESP32" (at 121.92 67.8684 0) (effects (font (size 1.27 1.27)) (justify left bottom)))
  (property "Sheetfile" "esp32-d0wd-v3.kicad_sch" (at 121.92 173.3046 0) (effects (font (size 1.27 1.27)) (justify left top) (hide yes)))
  (pin "CHIP_PU" input (at 121.92 71.12 180) (effects (font (size 1.27 1.27)) (justify left)))
  (pin "DTR" input (at 121.92 73.66 180) (effects (font (size 1.27 1.27)) (justify left)))
  (pin "GPIO0" input (at 121.92 76.2 180) (effects (font (size 1.27 1.27)) (justify left)))
  (pin "GPIO2" input (at 121.92 78.74 180) (effects (font (size 1.27 1.27)) (justify left)))
  (pin "GPIO4" input (at 121.92 81.28 180) (effects (font (size 1.27 1.27)) (justify left)))
  (pin "GPIO5" input (at 121.92 83.82 180) (effects (font (size 1.27 1.27)) (justify left)))
  (pin "GPIO12" input (at 121.92 86.36 180) (effects (font (size 1.27 1.27)) (justify left)))
  (pin "GPIO13" input (at 121.92 88.9 180) (effects (font (size 1.27 1.27)) (justify left)))
  (pin "GPIO14" input (at 121.92 91.44 180) (effects (font (size 1.27 1.27)) (justify left)))
  (pin "GPIO15" input (at 121.92 93.98 180) (effects (font (size 1.27 1.27)) (justify left)))
  (pin "GPIO16" input (at 121.92 96.52 180) (effects (font (size 1.27 1.27)) (justify left)))
  (pin "GPIO17" input (at 121.92 99.06 180) (effects (font (size 1.27 1.27)) (justify left)))
  (pin "GPIO18" input (at 121.92 101.6 180) (effects (font (size 1.27 1.27)) (justify left)))
  (pin "GPIO19" input (at 121.92 104.14 180) (effects (font (size 1.27 1.27)) (justify left)))
  (pin "GPIO21" input (at 121.92 106.68 180) (effects (font (size 1.27 1.27)) (justify left)))
  (pin "GPIO22" input (at 121.92 109.22 180) (effects (font (size 1.27 1.27)) (justify left)))
  (pin "GPIO23" input (at 121.92 111.76 180) (effects (font (size 1.27 1.27)) (justify left)))
  (pin "GPIO25" input (at 121.92 114.3 180) (effects (font (size 1.27 1.27)) (justify left)))
  (pin "GPIO26" input (at 121.92 116.84 180) (effects (font (size 1.27 1.27)) (justify left)))
  (pin "GPIO27" input (at 121.92 119.38 180) (effects (font (size 1.27 1.27)) (justify left)))
  (pin "GPIO32" input (at 121.92 121.92 180) (effects (font (size 1.27 1.27)) (justify left)))
  (pin "GPIO33" input (at 121.92 124.46 180) (effects (font (size 1.27 1.27)) (justify left)))
  (pin "GPIO34" input (at 121.92 127 180) (effects (font (size 1.27 1.27)) (justify left)))
  (pin "GPIO35" input (at 121.92 129.54 180) (effects (font (size 1.27 1.27)) (justify left)))
  (pin "GPIO36" input (at 121.92 132.08 180) (effects (font (size 1.27 1.27)) (justify left)))
  (pin "GPIO37" input (at 121.92 134.62 180) (effects (font (size 1.27 1.27)) (justify left)))
  (pin "GPIO38" input (at 121.92 137.16 180) (effects (font (size 1.27 1.27)) (justify left)))
  (pin "GPIO39" input (at 121.92 139.7 180) (effects (font (size 1.27 1.27)) (justify left)))
  (pin "RTS" input (at 121.92 142.24 180) (effects (font (size 1.27 1.27)) (justify left)))
  (pin "RXD" input (at 121.92 144.78 180) (effects (font (size 1.27 1.27)) (justify left)))
  (pin "SCK{slash}CLK" input (at 121.92 147.32 180) (effects (font (size 1.27 1.27)) (justify left)))
  (pin "SCS{slash}CMD" input (at 121.92 149.86 180) (effects (font (size 1.27 1.27)) (justify left)))
  (pin "SDI{slash}SD1" input (at 121.92 152.4 180) (effects (font (size 1.27 1.27)) (justify left)))
  (pin "SDO{slash}SD0" input (at 121.92 154.94 180) (effects (font (size 1.27 1.27)) (justify left)))
  (pin "SHD{slash}SD2" input (at 121.92 157.48 180) (effects (font (size 1.27 1.27)) (justify left)))
  (pin "SWP{slash}SD3" input (at 121.92 160.02 180) (effects (font (size 1.27 1.27)) (justify left)))
  (pin "TXD" input (at 121.92 162.56 180) (effects (font (size 1.27 1.27)) (justify left)))
  (pin "U0RXD" input (at 121.92 165.1 180) (effects (font (size 1.27 1.27)) (justify left)))
  (pin "U0TXD" input (at 121.92 167.64 180) (effects (font (size 1.27 1.27)) (justify left)))
  (pin "VDD_SDIO" input (at 121.92 170.18 180) (effects (font (size 1.27 1.27)) (justify left))))
 (sheet
  (at 121.92 30.48)
  (size 13.97 33.02)
  (exclude_from_sim no)
  (in_bom yes)
  (on_board yes)
  (dnp no)
  (fields_autoplaced yes)
  (stroke (width 0.1524) (type solid))
  (fill (color 0 0 0 0.0000))
  (property "Sheetname" "JMP, LED, TP" (at 121.92 29.7684 0) (effects (font (size 1.27 1.27)) (justify left bottom)))
  (property "Sheetfile" "jumpers.kicad_sch" (at 121.92 64.0846 0) (effects (font (size 1.27 1.27)) (justify left top) (hide yes)))
  (pin "ESP_GPIO0" input (at 121.92 33.02 180) (effects (font (size 1.27 1.27)) (justify left)))
  (pin "ESP_GPIO16" input (at 121.92 35.56 180) (effects (font (size 1.27 1.27)) (justify left)))
  (pin "ESP_RESET" input (at 121.92 38.1 180) (effects (font (size 1.27 1.27)) (justify left)))
  (pin "ESP_RXD" input (at 121.92 40.64 180) (effects (font (size 1.27 1.27)) (justify left)))
  (pin "ESP_TXD" input (at 121.92 43.18 180) (effects (font (size 1.27 1.27)) (justify left)))
  (pin "GPIO0" input (at 121.92 45.72 180) (effects (font (size 1.27 1.27)) (justify left)))
  (pin "GPIO1" input (at 121.92 48.26 180) (effects (font (size 1.27 1.27)) (justify left)))
  (pin "GPIO14" input (at 121.92 50.8 180) (effects (font (size 1.27 1.27)) (justify left)))
  (pin "GPIO15" input (at 121.92 53.34 180) (effects (font (size 1.27 1.27)) (justify left)))
  (pin "M1_SW" input (at 121.92 55.88 180) (effects (font (size 1.27 1.27)) (justify left)))
  (pin "M2_SW" input (at 121.92 58.42 180) (effects (font (size 1.27 1.27)) (justify left)))
  (pin "UMP_SW" input (at 121.92 60.96 180) (effects (font (size 1.27 1.27)) (justify left))))
 (sheet
  (at 43.18 55.88)
  (size 15.24 12.7)
  (exclude_from_sim no)
  (in_bom yes)
  (on_board yes)
  (dnp no)
  (fields_autoplaced yes)
  (stroke (width 0.1524) (type solid))
  (fill (color 0 0 0 0.0000))
  (property "Sheetname" "RS232, TTL" (at 43.18 55.1684 0) (effects (font (size 1.27 1.27)) (justify left bottom)))
  (property "Sheetfile" "rs232.kicad_sch" (at 43.18 69.1646 0) (effects (font (size 1.27 1.27)) (justify left top) (hide yes)))
  (pin "CTS" input (at 43.18 58.42 180) (effects (font (size 1.27 1.27)) (justify left)))
  (pin "RTS" input (at 43.18 60.96 180) (effects (font (size 1.27 1.27)) (justify left)))
  (pin "RX" input (at 43.18 63.5 180) (effects (font (size 1.27 1.27)) (justify left)))
  (pin "TX" input (at 43.18 66.04 180) (effects (font (size 1.27 1.27)) (justify left))))
 (sheet
  (at 81.28 142.24)
  (size 12.7 5.08)
  (exclude_from_sim no)
  (in_bom yes)
  (on_board yes)
  (dnp no)
  (fields_autoplaced yes)
  (stroke (width 0.1524) (type solid))
  (fill (color 0 0 0 0.0000))
  (property "Sheetname" "Buzzer" (at 81.28 141.5284 0) (effects (font (size 1.27 1.27)) (justify left bottom)))
  (property "Sheetfile" "buzzer.kicad_sch" (at 81.28 147.9046 0) (effects (font (size 1.27 1.27)) (justify left top) (hide yes)))
  (pin "BUZZ" input (at 81.28 144.78 180) (effects (font (size 1.27 1.27)) (justify left))))
 (sheet
  (at 43.18 125.73)
  (size 15.24 29.21)
  (exclude_from_sim no)
  (in_bom yes)
  (on_board yes)
  (dnp no)
  (fields_autoplaced yes)
  (stroke (width 0.1524) (type solid))
  (fill (color 0 0 0 0.0000))
  (property "Sheetname" "Multiplexers" (at 43.18 125.0184 0) (effects (font (size 1.27 1.27)) (justify left bottom)))
  (property "Sheetfile" "multiplexers.kicad_sch" (at 43.18 155.5246 0) (effects (font (size 1.27 1.27)) (justify left top) (hide yes)))
  (pin "CH340_RX" input (at 43.18 128.27 180) (effects (font (size 1.27 1.27)) (justify left)))
  (pin "CH340_TX" input (at 43.18 130.81 180) (effects (font (size 1.27 1.27)) (justify left)))
  (pin "ESP_RX" input (at 43.18 133.35 180) (effects (font (size 1.27 1.27)) (justify left)))
  (pin "ESP_TX" input (at 43.18 135.89 180) (effects (font (size 1.27 1.27)) (justify left)))
  (pin "M1_SW" input (at 43.18 149.86 180) (effects (font (size 1.27 1.27)) (justify left)))
  (pin "M2_SW" input (at 43.18 152.4 180) (effects (font (size 1.27 1.27)) (justify left)))
  (pin "RP2040_RX" input (at 43.18 138.43 180) (effects (font (size 1.27 1.27)) (justify left)))
  (pin "RP2040_TX" input (at 43.18 140.97 180) (effects (font (size 1.27 1.27)) (justify left)))
  (pin "RS232_RX" input (at 43.18 143.51 180) (effects (font (size 1.27 1.27)) (justify left)))
  (pin "RS232_TX" input (at 43.18 146.05 180) (effects (font (size 1.27 1.27)) (justify left))))
 (sheet
  (at 43.18 30.48)
  (size 15.24 20.32)
  (exclude_from_sim no)
  (in_bom yes)
  (on_board yes)
  (dnp no)
  (fields_autoplaced yes)
  (stroke (width 0.1524) (type solid))
  (fill (color 0 0 0 0.0000))
  (property "Sheetname" "Power" (at 43.18 29.7684 0) (effects (font (size 1.27 1.27)) (justify left bottom)))
  (property "Sheetfile" "power.kicad_sch" (at 43.18 51.3846 0) (effects (font (size 1.27 1.27)) (justify left top) (hide yes)))
  (pin "UA_D+" input (at 43.18 33.02 180) (effects (font (size 1.27 1.27)) (justify left)))
  (pin "UA_D-" input (at 43.18 35.56 180) (effects (font (size 1.27 1.27)) (justify left)))
  (pin "UC_D1+" input (at 43.18 38.1 180) (effects (font (size 1.27 1.27)) (justify left)))
  (pin "UC_D1-" input (at 43.18 40.64 180) (effects (font (size 1.27 1.27)) (justify left)))
  (pin "UC_D2+" input (at 43.18 43.18 180) (effects (font (size 1.27 1.27)) (justify left)))
  (pin "UC_D2-" input (at 43.18 45.72 180) (effects (font (size 1.27 1.27)) (justify left)))
  (pin "UMP_SW" input (at 43.18 48.26 180) (effects (font (size 1.27 1.27)) (justify left))))
 (sheet
  (at 81.28 124.46)
  (size 12.7 12.7)
  (exclude_from_sim no)
  (in_bom yes)
  (on_board yes)
  (dnp no)
  (fields_autoplaced yes)
  (stroke (width 0.1524) (type solid))
  (fill (color 0 0 0 0.0000))
  (property "Sheetname" "SD" (at 81.28 123.7484 0) (effects (font (size 1.27 1.27)) (justify left bottom)))
  (property "Sheetfile" "sd.kicad_sch" (at 81.28 137.7446 0) (effects (font (size 1.27 1.27)) (justify left top) (hide yes)))
  (pin "CDDAT3" input (at 81.28 127 180) (effects (font (size 1.27 1.27)) (justify left)))
  (pin "CLK" input (at 81.28 129.54 180) (effects (font (size 1.27 1.27)) (justify left)))
  (pin "CMD" input (at 81.28 132.08 180) (effects (font (size 1.27 1.27)) (justify left)))
  (pin "DAT0" input (at 81.28 134.62 180) (effects (font (size 1.27 1.27)) (justify left))))
 (sheet_instances
  (path ""
   (page "1")))
 (embedded_fonts no))
